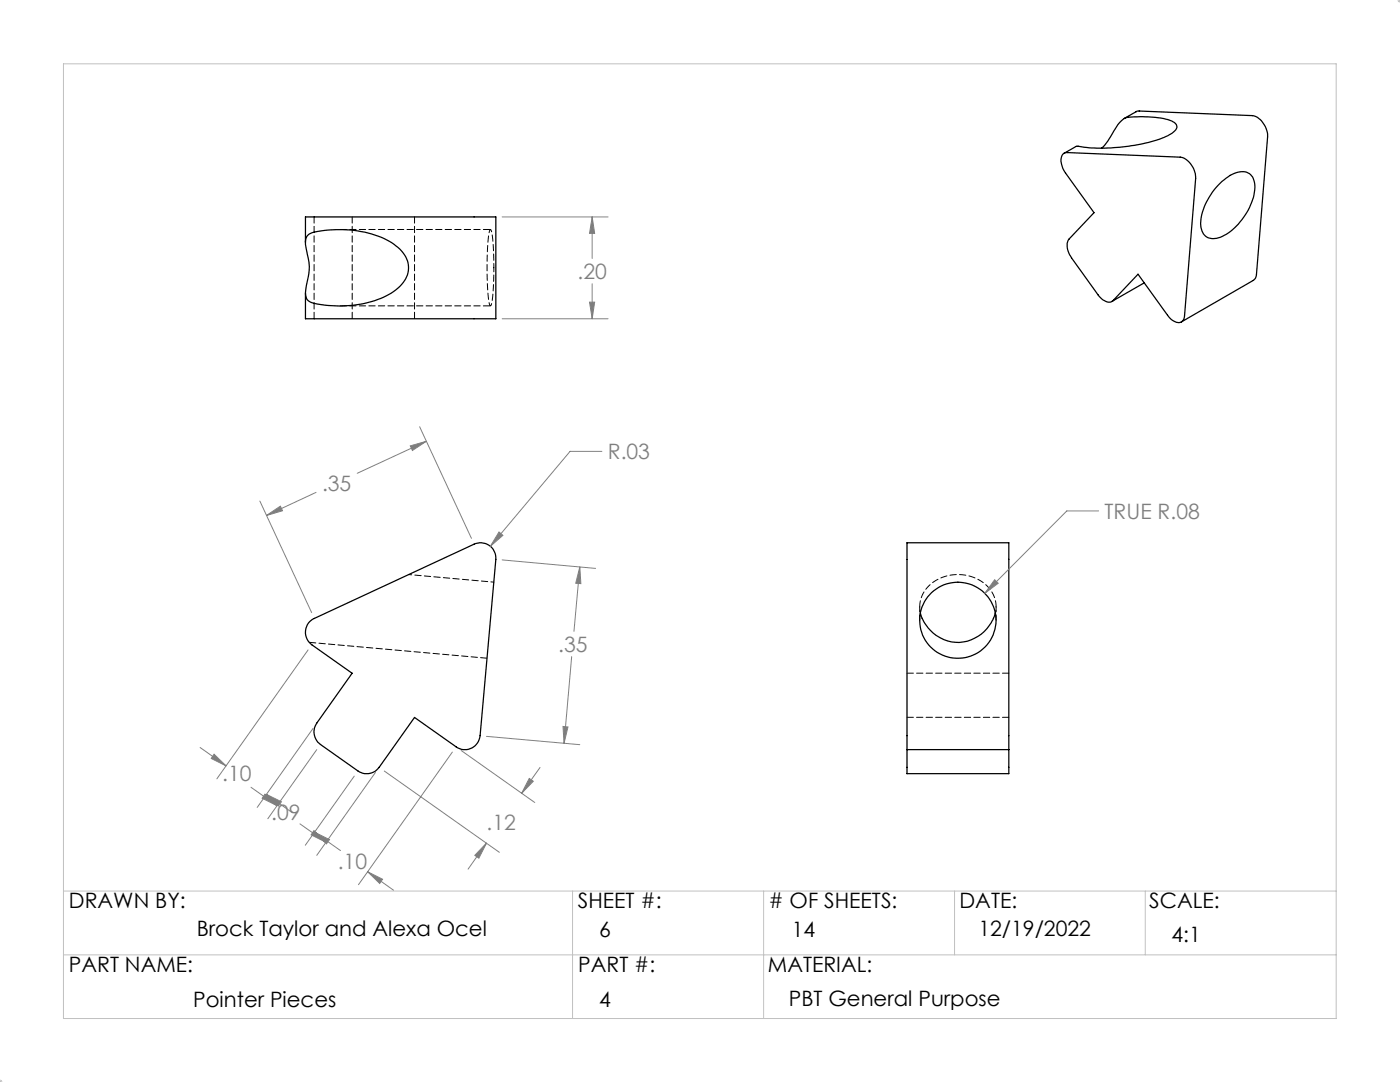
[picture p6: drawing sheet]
<svg xmlns="http://www.w3.org/2000/svg" width="279mm" height="216mm" viewBox="0 0 279 216" stroke-linecap="round" stroke-linejoin="round" font-family="sans-serif">
<g fill="none" stroke="#000" stroke-width=".25">
<path d="M212.2 30.7l.3-.2 .5-.1 22.5 1a4.2 4.2 0 0 1 3.1 4.2l-2.2 27.4a1.28 1.28 0 0 1-.7 1.3 1.28 1.28 0 0 1-1.5-.2l-1-.9-6.1-8.5-5 5.3a1.64 1.64 0 0 1-2.2-.4l-.8-.8-5.2-7.3a3.4 3.4 0 0 1-.5-3.8l4.9-5.3-5.6-7.9a3.4 3.4 0 0 1-.5-3.8zM219.8 29.6a20 20 0 0 0 3.3-4.7 3.2 3.2 0 0 1 3.3-1.6 17.6 17.6 0 0 1 7.7 1 1.06 1.06 0 0 1 .8 .9 1.06 1.06 0 0 1-.6 1 18.5 18.5 0 0 1-8.5 2.9 36.3 36.3 0 0 1-11 .1l-2.4 1.4M224.4 23.6l2.7-1.4 22.8 .9a4.3 4.3 0 0 1 3.1 4.2l-2.2 27.5-.3 .7-.4 .5-14.3 8.2M243.1 37a7.1 7.1 0 0 1 5.1-2.7 2.68 2.68 0 0 1 2.2 3.2 12.7 12.7 0 0 1-6.8 9.8 2.62 2.62 0 0 1-3.7-1.2 8.3 8.3 0 0 1 1.5-6.8zM61 48.4v-5.1h38v20.3h-38v-5.1M61.6 46.8a12.4 12.4 0 0 1 5.4-1 18.7 18.7 0 0 1 12.4 3.6 5 5 0 0 1 0 8.1 18.9 18.9 0 0 1-13.1 3.5 10.4 10.4 0 0 1-4.8-1 2.23 2.23 0 0 1-.5-2.3l.1-.7a11.3 11.3 0 0 0 .1-6.9 3.1 3.1 0 0 1 .4-3.3zM228.4 56.4l-6.5 3.7M61.8 124l.9-.6 31.9-14.8a3.1 3.1 0 0 1 4.4 3l-3.2 35.2a3 3 0 0 1-4.8 2.2l-8.3-5.8-7 9.9a3.1 3.1 0 0 1-4.3 .7l-7.4-5.2a3.1 3.1 0 0 1-.8-4.3l7.1-10-8.1-5.6a3.1 3.1 0 0 1-.4-4.7zM183.7 122.3a7.7 7.7 0 0 0 7.4 5.9 7.7 7.7 0 0 0 7.5-5.8v-.1M181 149.6v-41.3h20.3v41.3M181 149.6v4.8h20.3v-4.8M181 149.6h20.3"/>
<circle cx="191.2" cy="123.8" r="7.6"/>
</g>
<path d="M98.6 116.2l-17-1.6M198.7 122.3a6.4 6.4 0 0 0-5.3-7.4 7.9 7.9 0 0 0-9.6 4.5 5.4 5.4 0 0 0-.1 2.9" fill="none" stroke="#000" stroke-width=".2" stroke-dasharray="1.3 .6" stroke-dashoffset=".7"/>
<path d="M62.7 43.3v20.3M70.3 63.6v-20.3M82.7 63.6v-20.3M61.7 128.2l35.5 3.1M181 134.3h20.3M181 143.1h20.3" fill="none" stroke="#000" stroke-width=".2" stroke-dasharray="1.3 .6"/>
<path d="M183.6 121.1v2.7M198.8 123.8v-2.7" fill="none" stroke="#000" stroke-width=".2" stroke-dasharray="1.3 .6" stroke-dashoffset=".2"/>
<path d="M98.6 53.4a25 25 0 0 1-.7 7.6 2.21 2.21 0 0 1-.5-1.8l-.2-6.1a26.9 26.9 0 0 1 .6-7.3h.1a25 25 0 0 1 .7 7.6" fill="none" stroke="#000" stroke-width=".2" stroke-dasharray="1.3 .6" stroke-dashoffset=".4"/>
<path d="M97.9 45.8h-30.2M67.7 61h30.2" fill="none" stroke="#000" stroke-width=".2" stroke-dasharray="1.3 .6" stroke-dashoffset="-.1"/>
<g fill="none" stroke="#c0c0c0" stroke-width=".2">
<path d="M279.3 0l.1 .1M279.4 -.1v.6M279.4 0l-.4 .4M12.7 12.7h254v190.5h-254zM278.9 0h.5M12.7 177.8h254M114.3 177.8v25.4M152.4 177.8v25.4M190.5 177.8v12.7M228.6 177.8v12.7M12.7 190.5h254M-.1 215.9h.6"/>
<path d="M0 215.8l.1 .1M0 215.4v.5M.4 215.5l-.4 .4"/>
</g>
<g fill="none" stroke="#808080" stroke-width=".2">
<path d="M100.2 43.3h21.2M118.2 43.3l.5 3.3h-1zM118.2 43.3v8.3M118.2 56.6v7M100.2 63.6h21.2M117.7 60.3h1l-.5 3.3zM51.9 100l10.3 22.2M63.1 98.2l-9.9 4.7M81.9 89l3.2-.9-2.8 1.8zM83.7 85.2l10.4 22.2M85.1 88.1l-13.8 6.3M120.1 90.1h-6.3l-15.9 18.9"/>
<path d="M53.2 102.9l2.8-1.9 .4 .9zM99.6 106.2l.8 .6-2.5 2.2zM100.2 111.7l18.7 1.7M115.7 113.1l.2 3.4-1-.1zM115.7 113.1l-1.2 12.9M198.5 115.7l.7 .7-2.7 2zM219.3 102h-6.4l-16.4 16.4M61.5 129.7l-18.2 25.7M114.1 131l-1.5 17.3M39.9 149.2l5.2 3.6M42.7 150.5l2.4 2.3-2.9-1.5zM50.1 157.1l5.2 3.7"/>
<path d="M52.9 158.5l2.4 2.3-3-1.5zM53.2 158.5l3 1.5-.6 .8zM53.2 158.5l5.1 3.7M62.5 145.3l-11.2 15.8M63.2 149.6l-9.8 13.8M70.7 154.9l-9.8 13.8M74.9 154.1l-11.7 16.6M76.7 153.8l23 16.3M90.3 150.1l-18.8 26.4M92 149.8l14.7 10.3M97.1 146.9l18.6 1.7M105.6 155.3l.8 .6-2.3 2.4z"/>
<path d="M107.8 153.1l-3.7 5.2M112.4 145l.9 .1-.7 3.2zM59.9 164.4l5.2 3.7M62.7 165.7l2.4 2.4-3-1.5zM62.8 166.1l3 1.4-.6 .9zM62.8 166.1l5.1 3.6M73.4 174l2.9 1.4-.5 .9zM73.4 174l5.1 3.6M97.1 168.2l-1.5 3-.8-.5zM97.1 168.2l-3.7 5.2"/>
</g>
<path d="M112.4 145l.9 .1-.7 3.2zM115.7 113.1l.2 3.4-1-.1zM81.9 89l3.2-.9-2.8 1.8zM53.2 102.9l2.8-1.9 .4 .9zM97.1 168.2l-1.5 3-.8-.5zM105.6 155.3l.8 .6-2.3 2.4zM52.9 158.5l2.4 2.3-3-1.5zM62.8 166.1l3 1.4-.6 .9zM62.7 165.7l2.4 2.4-3-1.5zM73.4 174l2.9 1.4-.5 .9zM42.7 150.5l2.4 2.3-2.9-1.5zM53.2 158.5l3 1.5-.6 .8zM99.6 106.2l-1.7 2.8 2.5-2.2zM198.5 115.7l-2 2.7 2.7-2zM117.7 60.3h1l-.5 3.3zM118.2 43.3l.5 3.3h-1z" fill="#808080"/>
<g font-size="4.2" fill="#808080">
<text x="115.3" y="55.7">.20</text>
<text x="121.3" y="91.7">R.03</text>
<text x="64.3" y="97.9">.35</text>
<text x="220.4" y="103.5">TRUE R.08</text>
<text x="111.4" y="130.1">.35</text>
<text x="44.4" y="155.9">.10</text>
<text x="54.1" y="163.6">.09</text>
<text x="97.1" y="165.7">.12</text>
<text x="67.4" y="173.4">.10</text>
</g>
<g font-size="4.2">
<text x="13.8" y="181.2">DRAWN BY:</text>
<text x="115.3" y="181.2">SHEET #:</text>
<text x="153.4" y="181.2"># OF SHEETS:</text>
<text x="191.5" y="181.2">DATE:</text>
<text x="229.4" y="181.2">SCALE:</text>
<text x="39.3" y="186.8">Brock Taylor and Alexa Ocel</text>
<text x="119.6" y="186.9">6</text>
<text x="158" y="186.9">14</text>
<text x="195.3" y="186.8">12/19/2022</text>
<text x="233.8" y="188">4:1</text>
<text x="13.8" y="193.9">PART NAME:</text>
<text x="115.4" y="193.9">PART #:</text>
<text x="153.2" y="193.9">MATERIAL:</text>
<text x="38.6" y="200.9">Pointer Pieces</text>
<text x="119.6" y="200.9">4</text>
<text x="157.4" y="200.8">PBT General Purpose</text>
</g>
</svg>
